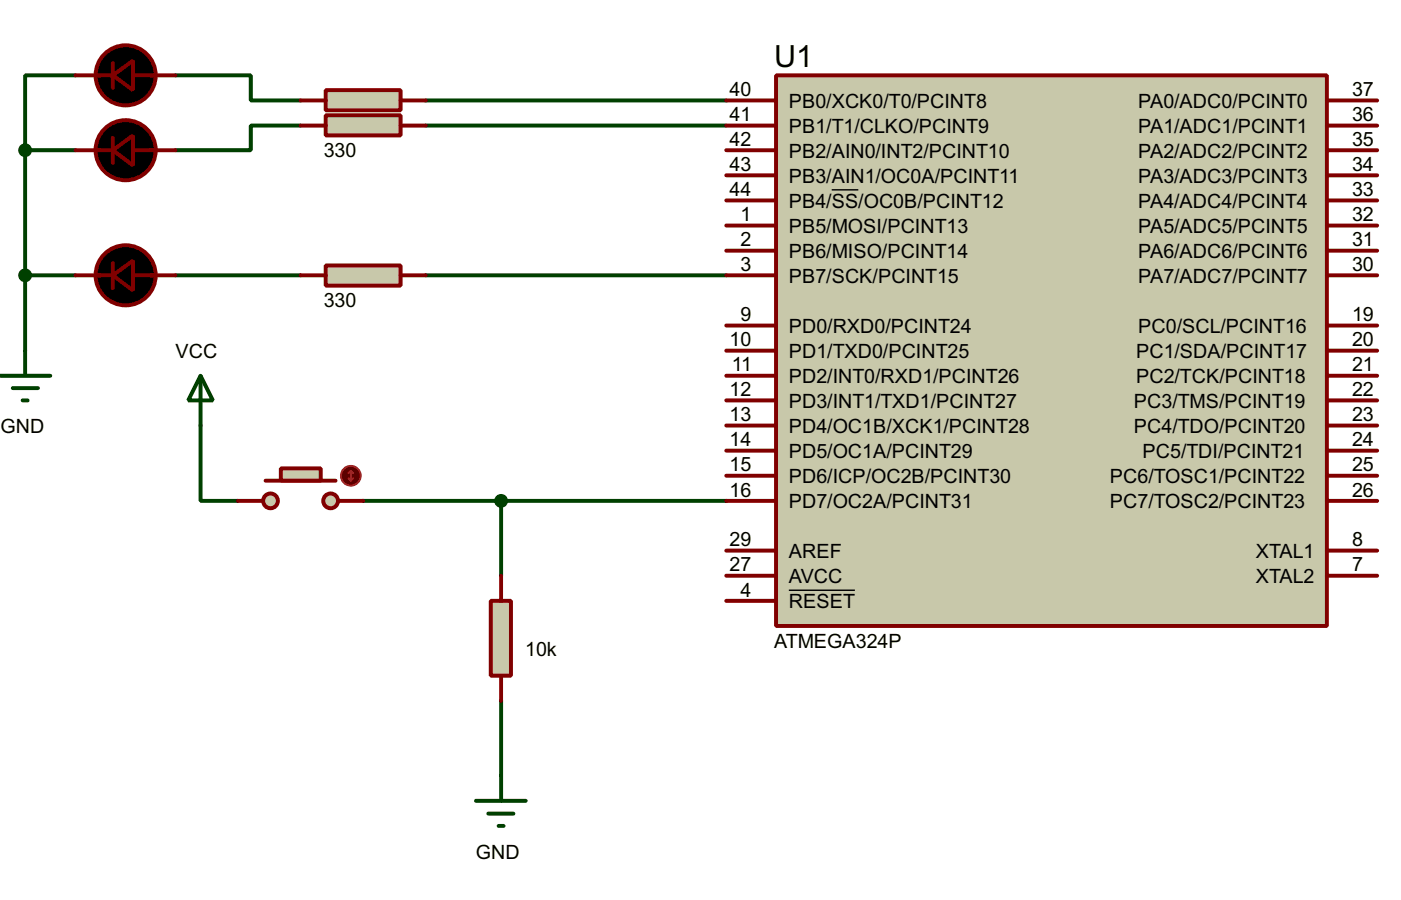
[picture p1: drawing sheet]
<svg xmlns="http://www.w3.org/2000/svg" width="142mm" height="91mm" viewBox="0 0 142 91" stroke-linecap="round" stroke-linejoin="round" font-family="sans-serif">
<g fill="none" stroke="#004000" stroke-width=".4">
<path d="M2.6 15.3v20.3M2.6 15.3h5.1M7.7 7.7h-5.1v7.6M17.8 7.7h7.7v2.5h5M30.5 12.8h-5v2.5h-7.7M43.2 10.2h30.5M43.2 12.8h30.5M2.6 28h5.1M17.8 28h12.7M43.2 28h30.5M20.4 43.2v7.7h3.8M36.9 50.9h36.8"/>
<path d="M50.9 50.9v7.6M50.9 71.2v7.6"/>
</g>
<path d="M78.8 7.7h55.9v55.9h-55.9z" fill="#c8c8aa" stroke="#800000" stroke-width=".4"/>
<g fill="none" stroke="#800000" stroke-width=".4">
<path d="M73.7 17.8h5.1M73.7 15.3h5.1M73.7 12.8h5.1M73.7 10.2h5.1M134.7 17.8h5.1M134.7 15.3h5.1M134.7 12.8h5.1M134.7 10.2h5.1M73.7 38.2h5.1M73.7 35.6h5.1M73.7 33.1h5.1M73.7 25.5h5.1"/>
<path d="M73.7 22.9h5.1M73.7 20.4h5.1M73.7 28h5.1M134.7 38.2h5.1M134.7 35.6h5.1M134.7 33.1h5.1M134.7 25.5h5.1M134.7 22.9h5.1M134.7 20.4h5.1M134.7 28h5.1M73.7 48.3h5.1M73.7 45.8h5.1"/>
<path d="M73.7 43.2h5.1M73.7 40.7h5.1M73.7 58.5h5.1M73.7 55.9h5.1M73.7 50.9h5.1M134.7 48.3h5.1M134.7 45.8h5.1M134.7 43.2h5.1M134.7 40.7h5.1M134.7 58.5h5.1M134.7 55.9h5.1M134.7 50.9h5.1"/>
<path d="M73.7 61h5.1"/>
</g>
<path d="M84.4 19.3h2.7M80.1 59.9h6.7" fill="none" stroke="#000" stroke-width=".15"/>
<g fill="#c8c8aa" stroke="#800000" stroke-width=".4">
<circle cx="33.5" cy="50.9" r=".75"/>
<circle cx="27.4" cy="50.9" r=".75"/>
</g>
<path d="M27 48.8h7.1" fill="none" stroke="#800000" stroke-width=".4"/>
<path d="M28.5 47.6h4.1v1.2h-4.1z" fill="#c8c8aa" stroke="#800000" stroke-width=".4"/>
<path d="M24.2 50.9h2.5M34.3 50.9h2.6" fill="none" stroke="#800000" stroke-width=".4"/>
<circle cx="35.6" cy="48.3" r="1" fill="#400000" stroke="#f00" stroke-width=".2"/>
<path d="M35.4 48.6l.2 .2M35.6 47.8v1M35.6 47.8l-.2 .3M35.6 47.8l.3 .3M35.9 48.6l-.3 .2" fill="none" stroke="#f00" stroke-width=".2"/>
<path d="M49.8 61h2.1v7.6h-2.1z" fill="#c8c8aa" stroke="#800000" stroke-width=".4"/>
<path d="M50.9 58.5v2.5M50.9 68.6v2.6" fill="none" stroke="#800000" stroke-width=".4"/>
<path d="M20.4 38.2l1.2 2.5h-2.5zM20.4 38.2v5M50.9 78.8v2.5M48.3 81.3h5.1M49.6 82.6h2.5M50.6 83.9h.5" fill="none" stroke="#004000" stroke-width=".4"/>
<circle cx="50.8" cy="50.9" r=".5" fill="#004000" stroke="#004000" stroke-width=".4"/>
<path d="M33.1 9.2h7.6v2h-7.6z" fill="#c8c8aa" stroke="#800000" stroke-width=".4"/>
<path d="M30.5 10.2h2.6M40.7 10.2h2.5" fill="none" stroke="#800000" stroke-width=".4"/>
<path d="M33.1 11.7h7.6v2.1h-7.6z" fill="#c8c8aa" stroke="#800000" stroke-width=".4"/>
<path d="M30.5 12.8h2.6M40.7 12.8h2.5" fill="none" stroke="#800000" stroke-width=".4"/>
<path d="M33.1 27h7.6v2h-7.6z" fill="#c8c8aa" stroke="#800000" stroke-width=".4"/>
<path d="M7.7 7.7h3.8M7.7 15.3h3.8M11.5 6.4v2.5M11.5 14v2.6M13.5 7.7h4.3M13.5 15.3h4.3M7.7 28h3.8M11.5 26.7v2.6M13.5 28h4.3M30.5 28h2.6M40.7 28h2.5" fill="none" stroke="#800000" stroke-width=".4"/>
<g fill="#000" stroke="#800000" stroke-width=".4">
<path d="M11.5 7.7l2-1.5v3zM11.5 15.3l2-1.5v3zM11.5 28l2-1.5v3z"/>
<circle cx="12.7" cy="7.7" r="3.1"/>
<circle cx="12.7" cy="15.3" r="3.1"/>
<circle cx="12.7" cy="28" r="3.1"/>
</g>
<path d="M.1 38.2h5M1.3 39.4h2.6M2.6 35.6v2.6M2.3 40.7h.5" fill="none" stroke="#004000" stroke-width=".4"/>
<g fill="#004000" stroke="#004000" stroke-width=".4">
<circle cx="2.5" cy="28" r=".5"/>
<circle cx="2.5" cy="15.3" r=".5"/>
</g>
<text font-size="3.1" x="78.6" y="6.8">U1</text>
<g font-size="2">
<text x="74" y="9.8">40</text>
<text x="80.1" y="11">PB0/XCK0/T0/PCINT8</text>
<text x="115.5" y="11">PA0/ADC0/PCINT0</text>
<text x="137.2" y="9.8">37</text>
<text x="32.9" y="15.9">330</text>
<text x="74" y="17.4">43</text>
<text x="74" y="14.8">42</text>
<text x="74" y="12.3">41</text>
<text x="80.1" y="16">PB2/AIN0/INT2/PCINT10</text>
<text x="80.1" y="13.5">PB1/T1/CLKO/PCINT9</text>
<text x="115.5" y="16">PA2/ADC2/PCINT2</text>
<text x="115.5" y="13.5">PA1/ADC1/PCINT1</text>
<text x="137.2" y="17.4">34</text>
<text x="137.2" y="14.8">35</text>
<text x="137.2" y="12.3">36</text>
<text x="74" y="19.9">44</text>
<text x="75.1" y="22.5">1</text>
<text x="80.1" y="23.7">PB5/MOSI/PCINT13</text>
<text x="80.1" y="21.1">PB4/SS/OC0B/PCINT12</text>
<text x="80.1" y="18.6">PB3/AIN1/OC0A/PCINT11</text>
<text x="115.5" y="23.7">PA5/ADC5/PCINT5</text>
<text x="115.5" y="21.1">PA4/ADC4/PCINT4</text>
<text x="115.5" y="18.6">PA3/ADC3/PCINT3</text>
<text x="137.2" y="22.5">32</text>
<text x="137.2" y="19.9">33</text>
<text x="75.1" y="25">2</text>
<text x="75.1" y="27.5">3</text>
<text x="80.1" y="26.2">PB6/MISO/PCINT14</text>
<text x="80.1" y="28.7">PB7/SCK/PCINT15</text>
<text x="115.5" y="26.2">PA6/ADC6/PCINT6</text>
<text x="115.5" y="28.7">PA7/ADC7/PCINT7</text>
<text x="137.2" y="25">31</text>
<text x="137.2" y="27.5">30</text>
<text x="32.9" y="31.2">330</text>
<text x="74" y="35.2">10</text>
<text x="75.1" y="32.6">9</text>
<text x="80.1" y="33.8">PD0/RXD0/PCINT24</text>
<text x="115.5" y="33.8">PC0/SCL/PCINT16</text>
<text x="137.2" y="35.2">20</text>
<text x="137.2" y="32.6">19</text>
<text x="17.8" y="36.4">VCC</text>
<text x="74" y="40.2">12</text>
<text x="74.3" y="37.7">11</text>
<text x="80.1" y="41.4">PD3/INT1/TXD1/PCINT27</text>
<text x="80.1" y="38.9">PD2/INT0/RXD1/PCINT26</text>
<text x="80.1" y="36.4">PD1/TXD0/PCINT25</text>
<text x="115.1" y="41.4">PC3/TMS/PCINT19</text>
<text x="115.3" y="38.9">PC2/TCK/PCINT18</text>
<text x="115.3" y="36.4">PC1/SDA/PCINT17</text>
<text x="137.2" y="40.2">22</text>
<text x="137.2" y="37.7">21</text>
<text x=".1" y="44">GND</text>
<text x="74" y="47.9">15</text>
<text x="74" y="45.3">14</text>
<text x="74" y="42.8">13</text>
<text x="80.1" y="46.5">PD5/OC1A/PCINT29</text>
<text x="80.1" y="44">PD4/OC1B/XCK1/PCINT28</text>
<text x="115.1" y="44">PC4/TDO/PCINT20</text>
<text x="116" y="46.5">PC5/TDI/PCINT21</text>
<text x="137.2" y="47.9">25</text>
<text x="137.2" y="45.3">24</text>
<text x="137.2" y="42.8">23</text>
<text x="74" y="50.4">16</text>
<text x="80.1" y="49.1">PD6/ICP/OC2B/PCINT30</text>
<text x="80.1" y="51.6">PD7/OC2A/PCINT31</text>
<text x="112.6" y="49.1">PC6/TOSC1/PCINT22</text>
<text x="112.6" y="51.6">PC7/TOSC2/PCINT23</text>
<text x="137.2" y="50.4">26</text>
<text x="74" y="58">27</text>
<text x="74" y="55.5">29</text>
<text x="80.1" y="59.2">AVCC</text>
<text x="80.1" y="56.7">AREF</text>
<text x="127.4" y="56.7">XTAL1</text>
<text x="127.4" y="59.2">XTAL2</text>
<text x="137.2" y="55.5">8</text>
<text x="137.2" y="58">7</text>
<text x="75.1" y="60.6">4</text>
<text x="78.6" y="65.7">ATMEGA324P</text>
<text x="80.1" y="61.8">RESET</text>
<text x="53.3" y="66.6">10k</text>
<text x="48.3" y="87.2">GND</text>
</g>
</svg>
